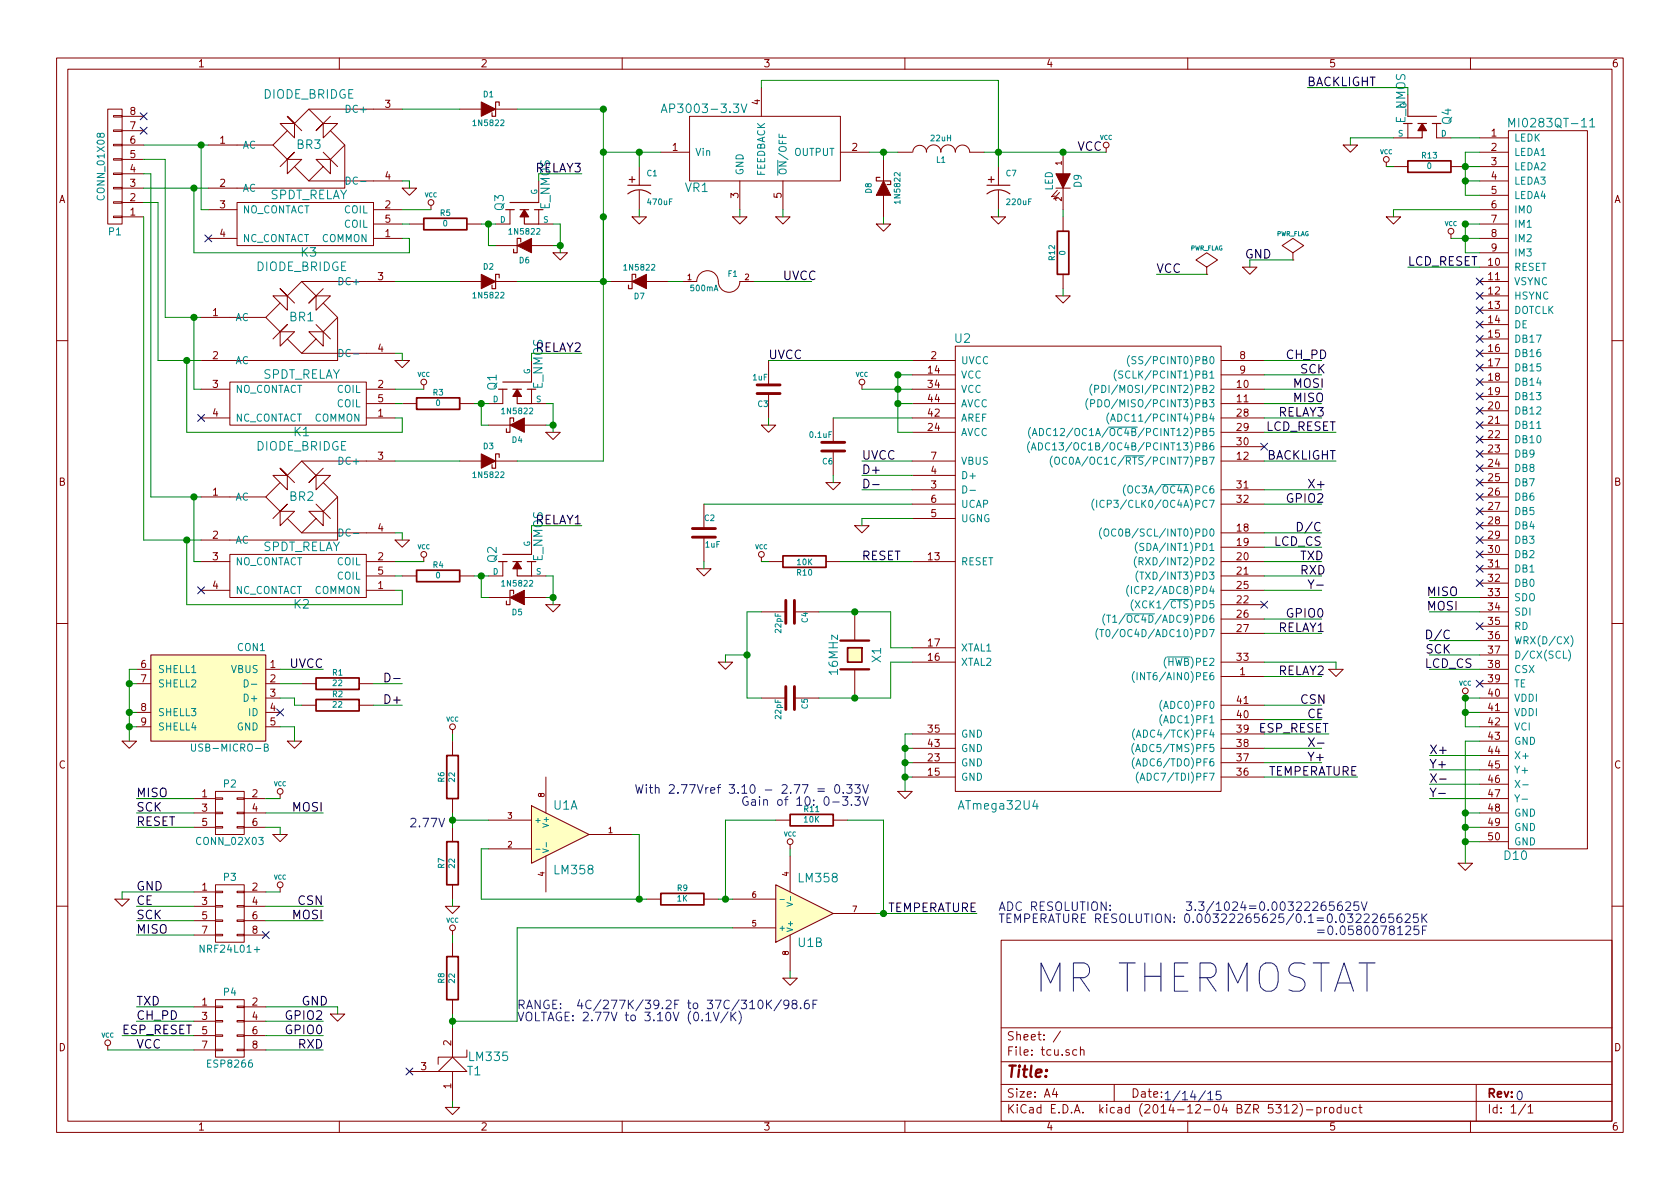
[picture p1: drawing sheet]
EESchema Schematic File Version 2
LIBS:power
LIBS:device
LIBS:transistors
LIBS:conn
LIBS:linear
LIBS:regul
LIBS:74xx
LIBS:cmos4000
LIBS:adc-dac
LIBS:memory
LIBS:xilinx
LIBS:special
LIBS:microcontrollers
LIBS:dsp
LIBS:microchip
LIBS:analog_switches
LIBS:motorola
LIBS:texas
LIBS:intel
LIBS:audio
LIBS:interface
LIBS:digital-audio
LIBS:philips
LIBS:display
LIBS:cypress
LIBS:siliconi
LIBS:opto
LIBS:atmel
LIBS:contrib
LIBS:valves
LIBS:tcu-cache
EELAYER 25 0
EELAYER END
$Descr A4 11693 8268
encoding utf-8
Sheet 1 1
Title ""
Date ""
Rev ""
Comp ""
Comment1 ""
Comment2 ""
Comment3 ""
Comment4 ""
$EndDescr
$Comp
L CONN_02X03 P2
U 1 1
P 1600 5650
F 0 "P2" H 1600 5850 50  0000 C CNN
F 1 "CONN_02X03" H 1600 5450 50  0000 C CNN
F 2 "Pin_Headers:Pin_Header_Straight_2x03" H 1600 4450 60  0001 C CNN
F 3 "" H 1600 4450 60  0000 C CNN
	1    1600 5650
	1    0    0    -1  
$EndComp
$Comp
L GND #PWR01
U 1 1
P 6300 5500
F 0 "#PWR01" H 6300 5500 30  0001 C CNN
F 1 "GND" H 6300 5430 30  0001 C CNN
F 2 "" H 6300 5500 60  0000 C CNN
F 3 "" H 6300 5500 60  0000 C CNN
	1    6300 5500
	1    0    0    -1  
$EndComp
Text Label 950  5550 0    60   ~ 0
MISO
Text Label 950  5650 0    60   ~ 0
SCK
Text Label 950  5750 0    60   ~ 0
RESET
Text Label 2250 5650 2    60   ~ 0
MOSI
$Comp
L GND #PWR02
U 1 1
P 1950 5800
F 0 "#PWR02" H 1950 5800 30  0001 C CNN
F 1 "GND" H 1950 5730 30  0001 C CNN
F 2 "" H 1950 5800 60  0000 C CNN
F 3 "" H 1950 5800 60  0000 C CNN
	1    1950 5800
	1    0    0    -1  
$EndComp
$Comp
L CONN_01X08 P1
U 1 1
P 800 1150
F 0 "P1" H 800 1600 50  0000 C CNN
F 1 "CONN_01X08" V 900 1150 50  0000 C CNN
F 2 "Terminal Blocks:796638-8" H 800 1150 60  0001 C CNN
F 3 "" H 800 1150 60  0000 C CNN
	1    800  1150
	-1   0    0    1   
$EndComp
$Comp
L SPDT_RELAY K1
U 1 1
P 2050 2800
F 0 "K1" H 2000 2600 60  0000 C CNN
F 1 "SPDT_RELAY" H 2000 3000 60  0000 C CNN
F 2 "Relay:G5LE" H 1950 2750 60  0001 C CNN
F 3 "" H 1950 2750 60  0000 C CNN
	1    2050 2800
	-1   0    0    -1  
$EndComp
$Comp
L SPDT_RELAY K2
U 1 1
P 2050 4000
F 0 "K2" H 2000 3800 60  0000 C CNN
F 1 "SPDT_RELAY" H 2000 4200 60  0000 C CNN
F 2 "Relay:G5LE" H 1950 3950 60  0001 C CNN
F 3 "" H 1950 3950 60  0000 C CNN
	1    2050 4000
	-1   0    0    -1  
$EndComp
$Comp
L SPDT_RELAY K3
U 1 1
P 2100 1550
F 0 "K3" H 2050 1350 60  0000 C CNN
F 1 "SPDT_RELAY" H 2050 1750 60  0000 C CNN
F 2 "Relay:G5LE" H 2000 1500 60  0001 C CNN
F 3 "" H 2000 1500 60  0000 C CNN
	1    2100 1550
	-1   0    0    -1  
$EndComp
$Comp
L DIODE_BRIDGE BR3
U 1 1
P 2150 1000
F 0 "BR3" H 2150 1000 60  0000 C CNN
F 1 "DIODE_BRIDGE" H 2150 1350 60  0000 C CNN
F 2 "Bridge Rectifiers:GBU4" H 2150 1000 60  0001 C CNN
F 3 "" H 2150 1000 60  0000 C CNN
	1    2150 1000
	1    0    0    -1  
$EndComp
$Comp
L DIODE_BRIDGE BR1
U 1 1
P 2100 2200
F 0 "BR1" H 2100 2200 60  0000 C CNN
F 1 "DIODE_BRIDGE" H 2100 2550 60  0000 C CNN
F 2 "Bridge Rectifiers:GBU4" H 2100 2200 60  0001 C CNN
F 3 "" H 2100 2200 60  0000 C CNN
	1    2100 2200
	1    0    0    -1  
$EndComp
$Comp
L DIODE_BRIDGE BR2
U 1 1
P 2100 3450
F 0 "BR2" H 2100 3450 60  0000 C CNN
F 1 "DIODE_BRIDGE" H 2100 3800 60  0000 C CNN
F 2 "Bridge Rectifiers:GBU4" H 2100 3450 60  0001 C CNN
F 3 "" H 2100 3450 60  0000 C CNN
	1    2100 3450
	1    0    0    -1  
$EndComp
$Comp
L GND #PWR03
U 1 1
P 2850 1300
F 0 "#PWR03" H 2850 1300 30  0001 C CNN
F 1 "GND" H 2850 1230 30  0001 C CNN
F 2 "" H 2850 1300 60  0000 C CNN
F 3 "" H 2850 1300 60  0000 C CNN
	1    2850 1300
	1    0    0    -1  
$EndComp
$Comp
L GND #PWR04
U 1 1
P 2800 2500
F 0 "#PWR04" H 2800 2500 30  0001 C CNN
F 1 "GND" H 2800 2430 30  0001 C CNN
F 2 "" H 2800 2500 60  0000 C CNN
F 3 "" H 2800 2500 60  0000 C CNN
	1    2800 2500
	1    0    0    -1  
$EndComp
$Comp
L GND #PWR05
U 1 1
P 2800 3750
F 0 "#PWR05" H 2800 3750 30  0001 C CNN
F 1 "GND" H 2800 3680 30  0001 C CNN
F 2 "" H 2800 3750 60  0000 C CNN
F 3 "" H 2800 3750 60  0000 C CNN
	1    2800 3750
	1    0    0    -1  
$EndComp
$Comp
L CONN_02X04 P3
U 1 1
P 1600 6350
F 0 "P3" H 1600 6600 50  0000 C CNN
F 1 "NRF24L01+" H 1600 6100 50  0000 C CNN
F 2 "Wireless modules:NRF24L01+" H 1600 5150 60  0001 C CNN
F 3 "" H 1600 5150 60  0000 C CNN
	1    1600 6350
	1    0    0    -1  
$EndComp
$Comp
L CONN_02X04 P4
U 1 1
P 1600 7150
F 0 "P4" H 1600 7400 50  0000 C CNN
F 1 "ESP8266" H 1600 6900 50  0000 C CNN
F 2 "Wireless modules:ESP8266" H 1600 5950 60  0001 C CNN
F 3 "" H 1600 5950 60  0000 C CNN
	1    1600 7150
	1    0    0    -1  
$EndComp
$Comp
L CP C1
U 1 1
P 4450 1300
F 0 "C1" H 4500 1400 40  0000 L CNN
F 1 "470uF" H 4500 1200 40  0000 L CNN
F 2 "Capacitor Polarized:CAP_POL_10" H 4550 1150 30  0001 C CNN
F 3 "" H 4450 1300 300 0000 C CNN
	1    4450 1300
	1    0    0    -1  
$EndComp
$Comp
L CP C7
U 1 1
P 6950 1300
F 0 "C7" H 7000 1400 40  0000 L CNN
F 1 "220uF" H 7000 1200 40  0000 L CNN
F 2 "Capacitor Polarized:CAP_POL_6.3" H 7050 1150 30  0001 C CNN
F 3 "" H 6950 1300 300 0000 C CNN
	1    6950 1300
	1    0    0    -1  
$EndComp
$Comp
L AP3003-3.3V VR1
U 1 1
P 5300 1050
F 0 "VR1" H 4850 800 60  0000 C CNN
F 1 "AP3003-3.3V" H 4900 1350 60  0000 C CNN
F 2 "SMD_Packages:TO-263-5_HandSoldering" H 5250 1050 60  0001 C CNN
F 3 "" H 5250 1050 60  0000 C CNN
	1    5300 1050
	1    0    0    -1  
$EndComp
$Comp
L GND #PWR06
U 1 1
P 4450 1500
F 0 "#PWR06" H 4450 1500 30  0001 C CNN
F 1 "GND" H 4450 1430 30  0001 C CNN
F 2 "" H 4450 1500 60  0000 C CNN
F 3 "" H 4450 1500 60  0000 C CNN
	1    4450 1500
	1    0    0    -1  
$EndComp
$Comp
L GND #PWR07
U 1 1
P 5150 1500
F 0 "#PWR07" H 5150 1500 30  0001 C CNN
F 1 "GND" H 5150 1430 30  0001 C CNN
F 2 "" H 5150 1500 60  0000 C CNN
F 3 "" H 5150 1500 60  0000 C CNN
	1    5150 1500
	1    0    0    -1  
$EndComp
$Comp
L GND #PWR08
U 1 1
P 5450 1500
F 0 "#PWR08" H 5450 1500 30  0001 C CNN
F 1 "GND" H 5450 1430 30  0001 C CNN
F 2 "" H 5450 1500 60  0000 C CNN
F 3 "" H 5450 1500 60  0000 C CNN
	1    5450 1500
	1    0    0    -1  
$EndComp
$Comp
L INDUCTOR L1
U 1 1
P 6550 1050
F 0 "L1" V 6500 1050 40  0000 C CNN
F 1 "22uH" V 6650 1050 40  0000 C CNN
F 2 "" H 6550 1050 60  0001 C CNN
F 3 "" H 6550 1050 60  0000 C CNN
	1    6550 1050
	0    -1   -1   0   
$EndComp
$Comp
L GND #PWR09
U 1 1
P 6150 1550
F 0 "#PWR09" H 6150 1550 30  0001 C CNN
F 1 "GND" H 6150 1480 30  0001 C CNN
F 2 "" H 6150 1550 60  0000 C CNN
F 3 "" H 6150 1550 60  0000 C CNN
	1    6150 1550
	1    0    0    -1  
$EndComp
$Comp
L GND #PWR010
U 1 1
P 6950 1500
F 0 "#PWR010" H 6950 1500 30  0001 C CNN
F 1 "GND" H 6950 1430 30  0001 C CNN
F 2 "" H 6950 1500 60  0000 C CNN
F 3 "" H 6950 1500 60  0000 C CNN
	1    6950 1500
	1    0    0    -1  
$EndComp
Text Label 7500 1050 0    60   ~ 0
VCC
$Comp
L LED D9
U 1 1
P 7400 1250
F 0 "D9" H 7400 1350 50  0000 C CNN
F 1 "LED" H 7400 1150 50  0000 C CNN
F 2 "LEDs:LED-0603" H 7400 1250 60  0001 C CNN
F 3 "" H 7400 1250 60  0000 C CNN
	1    7400 1250
	0    1    1    0   
$EndComp
$Comp
L R R12
U 1 1
P 7400 1750
F 0 "R12" V 7480 1750 40  0000 C CNN
F 1 "0" V 7407 1751 40  0000 C CNN
F 2 "Resistors_SMD:R_0603_HandSoldering" V 7330 1750 30  0001 C CNN
F 3 "" H 7400 1750 30  0000 C CNN
	1    7400 1750
	-1   0    0    1   
$EndComp
$Comp
L GND #PWR011
U 1 1
P 7400 2050
F 0 "#PWR011" H 7400 2050 30  0001 C CNN
F 1 "GND" H 7400 1980 30  0001 C CNN
F 2 "" H 7400 2050 60  0000 C CNN
F 3 "" H 7400 2050 60  0000 C CNN
	1    7400 2050
	1    0    0    -1  
$EndComp
$Comp
L USB-MICRO-B CON1
U 1 1
P 1450 4850
F 0 "CON1" H 1150 5200 50  0000 C CNN
F 1 "USB-MICRO-B" H 1300 4500 50  0000 C CNN
F 2 "Connect:USB_Micro-B" H 1450 4750 50  0001 C CNN
F 3 "" H 1450 4750 50  0000 C CNN
	1    1450 4850
	-1   0    0    -1  
$EndComp
$Comp
L GND #PWR012
U 1 1
P 900 5150
F 0 "#PWR012" H 900 5150 30  0001 C CNN
F 1 "GND" H 900 5080 30  0001 C CNN
F 2 "" H 900 5150 60  0000 C CNN
F 3 "" H 900 5150 60  0000 C CNN
	1    900  5150
	1    0    0    -1  
$EndComp
$Comp
L GND #PWR013
U 1 1
P 2050 5150
F 0 "#PWR013" H 2050 5150 30  0001 C CNN
F 1 "GND" H 2050 5080 30  0001 C CNN
F 2 "" H 2050 5150 60  0000 C CNN
F 3 "" H 2050 5150 60  0000 C CNN
	1    2050 5150
	1    0    0    -1  
$EndComp
Text Label 2250 4650 2    60   ~ 0
UVCC
$Comp
L DIODESCH D1
U 1 1
P 3400 750
F 0 "D1" H 3400 850 40  0000 C CNN
F 1 "1N5822" H 3400 650 40  0000 C CNN
F 2 "" H 3400 750 60  0001 C CNN
F 3 "" H 3400 750 60  0000 C CNN
	1    3400 750 
	1    0    0    -1  
$EndComp
$Comp
L DIODESCH D2
U 1 1
P 3400 1950
F 0 "D2" H 3400 2050 40  0000 C CNN
F 1 "1N5822" H 3400 1850 40  0000 C CNN
F 2 "" H 3400 1950 60  0001 C CNN
F 3 "" H 3400 1950 60  0000 C CNN
	1    3400 1950
	1    0    0    -1  
$EndComp
$Comp
L DIODESCH D3
U 1 1
P 3400 3200
F 0 "D3" H 3400 3300 40  0000 C CNN
F 1 "1N5822" H 3400 3100 40  0000 C CNN
F 2 "" H 3400 3200 60  0001 C CNN
F 3 "" H 3400 3200 60  0000 C CNN
	1    3400 3200
	1    0    0    -1  
$EndComp
$Comp
L DIODESCH D7
U 1 1
P 4450 1950
F 0 "D7" H 4450 2050 40  0000 C CNN
F 1 "1N5822" H 4450 1850 40  0000 C CNN
F 2 "" H 4450 1950 60  0001 C CNN
F 3 "" H 4450 1950 60  0000 C CNN
	1    4450 1950
	-1   0    0    1   
$EndComp
$Comp
L R R1
U 1 1
P 2350 4750
F 0 "R1" V 2430 4750 40  0000 C CNN
F 1 "22" V 2357 4751 40  0000 C CNN
F 2 "Resistors_SMD:R_0603_HandSoldering" V 2280 4750 30  0001 C CNN
F 3 "" H 2350 4750 30  0000 C CNN
	1    2350 4750
	0    -1   -1   0   
$EndComp
$Comp
L R R2
U 1 1
P 2350 4900
F 0 "R2" V 2430 4900 40  0000 C CNN
F 1 "22" V 2357 4901 40  0000 C CNN
F 2 "Resistors_SMD:R_0603_HandSoldering" V 2280 4900 30  0001 C CNN
F 3 "" H 2350 4900 30  0000 C CNN
	1    2350 4900
	0    -1   -1   0   
$EndComp
Text Label 2800 4900 2    60   ~ 0
D+
Text Label 2800 4750 2    60   ~ 0
D-
$Comp
L GND #PWR014
U 1 1
P 3900 1750
F 0 "#PWR014" H 3900 1750 30  0001 C CNN
F 1 "GND" H 3900 1680 30  0001 C CNN
F 2 "" H 3900 1750 60  0000 C CNN
F 3 "" H 3900 1750 60  0000 C CNN
	1    3900 1750
	1    0    0    -1  
$EndComp
$Comp
L GND #PWR015
U 1 1
P 3850 3000
F 0 "#PWR015" H 3850 3000 30  0001 C CNN
F 1 "GND" H 3850 2930 30  0001 C CNN
F 2 "" H 3850 3000 60  0000 C CNN
F 3 "" H 3850 3000 60  0000 C CNN
	1    3850 3000
	1    0    0    -1  
$EndComp
$Comp
L GND #PWR016
U 1 1
P 3850 4200
F 0 "#PWR016" H 3850 4200 30  0001 C CNN
F 1 "GND" H 3850 4130 30  0001 C CNN
F 2 "" H 3850 4200 60  0000 C CNN
F 3 "" H 3850 4200 60  0000 C CNN
	1    3850 4200
	1    0    0    -1  
$EndComp
$Comp
L DIODESCH D4
U 1 1
P 3600 2950
F 0 "D4" H 3600 3050 40  0000 C CNN
F 1 "1N5822" H 3600 2850 40  0000 C CNN
F 2 "" H 3600 2950 60  0001 C CNN
F 3 "" H 3600 2950 60  0000 C CNN
	1    3600 2950
	-1   0    0    1   
$EndComp
$Comp
L DIODESCH D6
U 1 1
P 3650 1700
F 0 "D6" H 3650 1800 40  0000 C CNN
F 1 "1N5822" H 3650 1600 40  0000 C CNN
F 2 "" H 3650 1700 60  0001 C CNN
F 3 "" H 3650 1700 60  0000 C CNN
	1    3650 1700
	-1   0    0    1   
$EndComp
$Comp
L DIODESCH D5
U 1 1
P 3600 4150
F 0 "D5" H 3600 4250 40  0000 C CNN
F 1 "1N5822" H 3600 4050 40  0000 C CNN
F 2 "" H 3600 4150 60  0001 C CNN
F 3 "" H 3600 4150 60  0000 C CNN
	1    3600 4150
	-1   0    0    1   
$EndComp
$Comp
L R R3
U 1 1
P 3050 2800
F 0 "R3" V 3130 2800 40  0000 C CNN
F 1 "0" V 3057 2801 40  0000 C CNN
F 2 "Resistors_SMD:R_0603_HandSoldering" V 2980 2800 30  0001 C CNN
F 3 "" H 3050 2800 30  0000 C CNN
	1    3050 2800
	0    -1   -1   0   
$EndComp
$Comp
L R R4
U 1 1
P 3050 4000
F 0 "R4" V 3130 4000 40  0000 C CNN
F 1 "0" V 3057 4001 40  0000 C CNN
F 2 "Resistors_SMD:R_0603_HandSoldering" V 2980 4000 30  0001 C CNN
F 3 "" H 3050 4000 30  0000 C CNN
	1    3050 4000
	0    -1   -1   0   
$EndComp
$Comp
L R R5
U 1 1
P 3100 1550
F 0 "R5" V 3180 1550 40  0000 C CNN
F 1 "0" V 3107 1551 40  0000 C CNN
F 2 "Resistors_SMD:R_0603_HandSoldering" V 3030 1550 30  0001 C CNN
F 3 "" H 3100 1550 30  0000 C CNN
	1    3100 1550
	0    -1   -1   0   
$EndComp
$Comp
L MI0283QT-11 D10
U 1 1
P 10800 3350
F 0 "D10" H 10550 750 60  0000 C CNN
F 1 "MI0283QT-11" H 10800 5850 60  0000 C CNN
F 2 "" H 10600 3350 60  0001 C CNN
F 3 "" H 10600 3350 60  0000 C CNN
	1    10800 3350
	1    0    0    -1  
$EndComp
Text Label 9100 5000 0    60   ~ 0
CE
Text Notes 7200 6900 0    197  ~ 0
MR THERMOSTAT
Text Notes 10550 7650 0    60   ~ 0
0
Text Notes 8100 7650 0    60   ~ 0
1/14/15
Text Label 9250 5100 2    60   ~ 0
ESP_RESET
Text Label 950  6200 0    60   ~ 0
GND
Text Label 950  6300 0    60   ~ 0
CE
Text Label 2250 6300 2    60   ~ 0
CSN
Text Label 950  6400 0    60   ~ 0
SCK
Text Label 2250 6400 2    60   ~ 0
MOSI
Text Label 950  6500 0    60   ~ 0
MISO
Text Label 2250 7300 2    60   ~ 0
RXD
Text Label 950  7000 0    60   ~ 0
TXD
$Comp
L GND #PWR017
U 1 1
P 850 6250
F 0 "#PWR017" H 850 6250 30  0001 C CNN
F 1 "GND" H 850 6180 30  0001 C CNN
F 2 "" H 850 6250 60  0000 C CNN
F 3 "" H 850 6250 60  0000 C CNN
	1    850  6250
	1    0    0    -1  
$EndComp
$Comp
L GND #PWR018
U 1 1
P 2350 7050
F 0 "#PWR018" H 2350 7050 30  0001 C CNN
F 1 "GND" H 2350 6980 30  0001 C CNN
F 2 "" H 2350 7050 60  0000 C CNN
F 3 "" H 2350 7050 60  0000 C CNN
	1    2350 7050
	1    0    0    -1  
$EndComp
Text Label 2100 7000 0    60   ~ 0
GND
Text Label 950  7100 0    60   ~ 0
CH_PD
Text Label 2250 7100 2    60   ~ 0
GPIO2
Text Label 850  7200 0    60   ~ 0
ESP_RESET
Text Label 2250 7200 2    60   ~ 0
GPIO0
Text Label 950  7300 0    60   ~ 0
VCC
$Comp
L R R13
U 1 1
P 9950 1150
F 0 "R13" V 10030 1150 40  0000 C CNN
F 1 "0" V 9957 1151 40  0000 C CNN
F 2 "Resistors_SMD:R_0603_HandSoldering" V 9880 1150 30  0001 C CNN
F 3 "" H 9950 1150 30  0000 C CNN
	1    9950 1150
	0    -1   -1   0   
$EndComp
$Comp
L GND #PWR019
U 1 1
P 9400 1000
F 0 "#PWR019" H 9400 1000 30  0001 C CNN
F 1 "GND" H 9400 930 30  0001 C CNN
F 2 "" H 9400 1000 60  0000 C CNN
F 3 "" H 9400 1000 60  0000 C CNN
	1    9400 1000
	1    0    0    -1  
$EndComp
Text Label 9100 600  0    60   ~ 0
BACKLIGHT
$Comp
L GND #PWR020
U 1 1
P 10200 6000
F 0 "#PWR020" H 10200 6000 30  0001 C CNN
F 1 "GND" H 10200 5930 30  0001 C CNN
F 2 "" H 10200 6000 60  0000 C CNN
F 3 "" H 10200 6000 60  0000 C CNN
	1    10200 6000
	1    0    0    -1  
$EndComp
Text Label 9100 5300 0    60   ~ 0
Y+
Text Label 9100 5200 0    60   ~ 0
X-
Text Label 9950 5550 0    60   ~ 0
Y-
Text Label 9950 5450 0    60   ~ 0
X-
Text Label 9950 5350 0    60   ~ 0
Y+
Text Label 9950 5250 0    60   ~ 0
X+
Text Label 9800 1850 0    60   ~ 0
LCD_RESET
$Comp
L GND #PWR021
U 1 1
P 9700 1500
F 0 "#PWR021" H 9700 1500 30  0001 C CNN
F 1 "GND" H 9700 1430 30  0001 C CNN
F 2 "" H 9700 1500 60  0000 C CNN
F 3 "" H 9700 1500 60  0000 C CNN
	1    9700 1500
	1    0    0    -1  
$EndComp
Text Label 10150 4250 2    60   ~ 0
MOSI
Text Label 10150 4150 2    60   ~ 0
MISO
Text Label 10100 4550 2    60   ~ 0
SCK
Text Label 10100 4450 2    60   ~ 0
D/C
Text Label 10250 4650 2    60   ~ 0
LCD_CS
Text Label 9450 5400 2    60   ~ 0
TEMPERATURE
$Comp
L LM358 U1
U 2 1
P 5600 6350
F 0 "U1" H 5550 6550 60  0000 L CNN
F 1 "LM358" H 5550 6100 60  0000 L CNN
F 2 "" H 5600 6350 60  0001 C CNN
F 3 "" H 5600 6350 60  0000 C CNN
	2    5600 6350
	1    0    0    1   
$EndComp
$Comp
L LM358 U1
U 1 1
P 3900 5800
F 0 "U1" H 3850 6000 60  0000 L CNN
F 1 "LM358" H 3850 5550 60  0000 L CNN
F 2 "" H 3900 5800 60  0001 C CNN
F 3 "" H 3900 5800 60  0000 C CNN
	1    3900 5800
	1    0    0    -1  
$EndComp
$Comp
L GND #PWR022
U 1 1
P 5500 6800
F 0 "#PWR022" H 5500 6800 30  0001 C CNN
F 1 "GND" H 5500 6730 30  0001 C CNN
F 2 "" H 5500 6800 60  0000 C CNN
F 3 "" H 5500 6800 60  0000 C CNN
	1    5500 6800
	1    0    0    -1  
$EndComp
$Comp
L R R6
U 1 1
P 3150 5400
F 0 "R6" V 3230 5400 40  0000 C CNN
F 1 "22" V 3157 5401 40  0000 C CNN
F 2 "Resistors_SMD:R_0603_HandSoldering" V 3080 5400 30  0001 C CNN
F 3 "" H 3150 5400 30  0000 C CNN
	1    3150 5400
	-1   0    0    1   
$EndComp
$Comp
L R R7
U 1 1
P 3150 6000
F 0 "R7" V 3230 6000 40  0000 C CNN
F 1 "22" V 3157 6001 40  0000 C CNN
F 2 "Resistors_SMD:R_0603_HandSoldering" V 3080 6000 30  0001 C CNN
F 3 "" H 3150 6000 30  0000 C CNN
	1    3150 6000
	-1   0    0    1   
$EndComp
$Comp
L R R8
U 1 1
P 3150 6800
F 0 "R8" V 3230 6800 40  0000 C CNN
F 1 "22" V 3157 6801 40  0000 C CNN
F 2 "Resistors_SMD:R_0603_HandSoldering" V 3080 6800 30  0001 C CNN
F 3 "" H 3150 6800 30  0000 C CNN
	1    3150 6800
	-1   0    0    1   
$EndComp
$Comp
L R R9
U 1 1
P 4750 6250
F 0 "R9" V 4830 6250 40  0000 C CNN
F 1 "1K" V 4757 6251 40  0000 C CNN
F 2 "Resistors_SMD:R_0603_HandSoldering" V 4680 6250 30  0001 C CNN
F 3 "" H 4750 6250 30  0000 C CNN
	1    4750 6250
	0    -1   -1   0   
$EndComp
$Comp
L R R11
U 1 1
P 5650 5700
F 0 "R11" V 5730 5700 40  0000 C CNN
F 1 "10K" V 5657 5701 40  0000 C CNN
F 2 "Resistors_SMD:R_0603_HandSoldering" V 5580 5700 30  0001 C CNN
F 3 "" H 5650 5700 30  0000 C CNN
	1    5650 5700
	0    -1   -1   0   
$EndComp
$Comp
L GND #PWR023
U 1 1
P 3150 6300
F 0 "#PWR023" H 3150 6300 30  0001 C CNN
F 1 "GND" H 3150 6230 30  0001 C CNN
F 2 "" H 3150 6300 60  0000 C CNN
F 3 "" H 3150 6300 60  0000 C CNN
	1    3150 6300
	1    0    0    -1  
$EndComp
Text Label 6800 6350 2    60   ~ 0
TEMPERATURE
Text Notes 3600 7100 0    60   ~ 0
RANGE:  4C/277K/39.2F to 37C/310K/98.6F \nVOLTAGE: 2.77V to 3.10V (0.1V/K)
Text Notes 6950 6500 0    60   ~ 0
ADC RESOLUTION:           3.3/1024=0.00322265625V\nTEMPERATURE RESOLUTION: 0.00322265625/0.1=0.0322265625K\n                                                =0.0580078125F
Text Notes 3100 5750 2    60   ~ 0
2.77V
Text Notes 6050 5600 2    60   ~ 0
With 2.77Vref 3.10 - 2.77 = 0.33V\nGain of 10: 0-3.3V
$Comp
L GND #PWR024
U 1 1
P 9300 4650
F 0 "#PWR024" H 9300 4650 30  0001 C CNN
F 1 "GND" H 9300 4580 30  0001 C CNN
F 2 "" H 9300 4650 60  0000 C CNN
F 3 "" H 9300 4650 60  0000 C CNN
	1    9300 4650
	1    0    0    -1  
$EndComp
Text Label 9200 3700 2    60   ~ 0
D/C
Text Label 9200 3800 2    60   ~ 0
LCD_CS
Text Label 9300 3000 2    60   ~ 0
LCD_RESET
Text Label 9300 3200 2    60   ~ 0
BACKLIGHT
Text Label 9100 4100 0    60   ~ 0
Y-
Text Label 9100 3400 0    60   ~ 0
X+
Text Label 8950 3500 0    60   ~ 0
GPIO2
Text Label 8950 4300 0    60   ~ 0
GPIO0
Text Label 8950 2500 0    60   ~ 0
CH_PD
Text Label 6000 3900 0    60   ~ 0
RESET
Text Label 9050 4900 0    60   ~ 0
CSN
Text Label 9050 4000 0    60   ~ 0
RXD
Text Label 9050 3900 0    60   ~ 0
TXD
Text Label 9000 2800 0    60   ~ 0
MISO
Text Label 9000 2700 0    60   ~ 0
MOSI
Text Label 9050 2600 0    60   ~ 0
SCK
Text Label 8900 4400 0    60   ~ 0
RELAY1
Text Label 8900 2900 0    60   ~ 0
RELAY3
Text Label 8900 4700 0    60   ~ 0
RELAY2
$Comp
L R R10
U 1 1
P 5600 3900
F 0 "R10" V 5680 3900 40  0000 C CNN
F 1 "10K" V 5607 3901 40  0000 C CNN
F 2 "Resistors_SMD:R_0603_HandSoldering" V 5530 3900 30  0001 C CNN
F 3 "" H 5600 3900 30  0000 C CNN
	1    5600 3900
	0    1    1    0   
$EndComp
$Comp
L GND #PWR025
U 1 1
P 5800 3350
F 0 "#PWR025" H 5800 3350 30  0001 C CNN
F 1 "GND" H 5800 3280 30  0001 C CNN
F 2 "" H 5800 3350 60  0000 C CNN
F 3 "" H 5800 3350 60  0000 C CNN
	1    5800 3350
	1    0    0    -1  
$EndComp
$Comp
L C C6
U 1 1
P 5800 3100
F 0 "C6" H 5800 3200 40  0000 L CNN
F 1 "0.1uF" H 5806 3015 40  0000 L CNN
F 2 "Capacitors_SMD:C_0603_HandSoldering" H 5838 2950 30  0001 C CNN
F 3 "" H 5800 3100 60  0000 C CNN
	1    5800 3100
	-1   0    0    1   
$EndComp
$Comp
L GND #PWR026
U 1 1
P 5350 2950
F 0 "#PWR026" H 5350 2950 30  0001 C CNN
F 1 "GND" H 5350 2880 30  0001 C CNN
F 2 "" H 5350 2950 60  0000 C CNN
F 3 "" H 5350 2950 60  0000 C CNN
	1    5350 2950
	1    0    0    -1  
$EndComp
$Comp
L C C3
U 1 1
P 5350 2700
F 0 "C3" H 5350 2800 40  0000 L CNN
F 1 "1uF" H 5356 2615 40  0000 L CNN
F 2 "Capacitors_SMD:C_0603_HandSoldering" H 5388 2550 30  0001 C CNN
F 3 "" H 5350 2700 60  0000 C CNN
	1    5350 2700
	-1   0    0    1   
$EndComp
$Comp
L GND #PWR027
U 1 1
P 4900 3950
F 0 "#PWR027" H 4900 3950 30  0001 C CNN
F 1 "GND" H 4900 3880 30  0001 C CNN
F 2 "" H 4900 3950 60  0000 C CNN
F 3 "" H 4900 3950 60  0000 C CNN
	1    4900 3950
	1    0    0    -1  
$EndComp
$Comp
L C C2
U 1 1
P 4900 3700
F 0 "C2" H 4900 3800 40  0000 L CNN
F 1 "1uF" H 4906 3615 40  0000 L CNN
F 2 "Capacitors_SMD:C_0603_HandSoldering" H 4938 3550 30  0001 C CNN
F 3 "" H 4900 3700 60  0000 C CNN
	1    4900 3700
	1    0    0    -1  
$EndComp
$Comp
L GND #PWR028
U 1 1
P 5050 4600
F 0 "#PWR028" H 5050 4600 30  0001 C CNN
F 1 "GND" H 5050 4530 30  0001 C CNN
F 2 "" H 5050 4600 60  0000 C CNN
F 3 "" H 5050 4600 60  0000 C CNN
	1    5050 4600
	1    0    0    -1  
$EndComp
$Comp
L CRYSTAL X1
U 1 1
P 5950 4550
F 0 "X1" H 5950 4700 60  0000 C CNN
F 1 "16MHz" H 5950 4400 60  0000 C CNN
F 2 "Crystals:Crystal_HC49-U_Vertical" H 5950 4550 60  0001 C CNN
F 3 "" H 5950 4550 60  0000 C CNN
	1    5950 4550
	0    1    1    0   
$EndComp
$Comp
L C C5
U 1 1
P 5500 4850
F 0 "C5" H 5500 4950 40  0000 L CNN
F 1 "22pF" H 5506 4765 40  0000 L CNN
F 2 "Capacitors_SMD:C_0603_HandSoldering" H 5538 4700 30  0001 C CNN
F 3 "" H 5500 4850 60  0000 C CNN
	1    5500 4850
	0    1    1    0   
$EndComp
$Comp
L C C4
U 1 1
P 5500 4250
F 0 "C4" H 5500 4350 40  0000 L CNN
F 1 "22pF" H 5506 4165 40  0000 L CNN
F 2 "Capacitors_SMD:C_0603_HandSoldering" H 5538 4100 30  0001 C CNN
F 3 "" H 5500 4250 60  0000 C CNN
	1    5500 4250
	0    1    1    0   
$EndComp
Text Label 6000 3400 0    60   ~ 0
D-
Text Label 6000 3300 0    60   ~ 0
D+
$Comp
L GND #PWR029
U 1 1
P 6000 3650
F 0 "#PWR029" H 6000 3650 30  0001 C CNN
F 1 "GND" H 6000 3580 30  0001 C CNN
F 2 "" H 6000 3650 60  0000 C CNN
F 3 "" H 6000 3650 60  0000 C CNN
	1    6000 3650
	1    0    0    -1  
$EndComp
Text Label 5350 2500 0    60   ~ 0
UVCC
Text Label 6000 3200 0    60   ~ 0
UVCC
$Comp
L ATmega32U4 U2
U 1 1
P 7600 4050
F 0 "U2" H 6700 5750 60  0000 C CNN
F 1 "ATmega32U4" H 6950 2500 60  0000 C CNN
F 2 "Housings_QFP:TQFP-44_10x10mm_Pitch0.8mm" H 8800 5150 60  0001 C CNN
F 3 "" H 8800 5150 60  0000 C CNN
	1    7600 4050
	1    0    0    -1  
$EndComp
$Comp
L GND #PWR030
U 1 1
P 3150 7700
F 0 "#PWR030" H 3150 7700 30  0001 C CNN
F 1 "GND" H 3150 7630 30  0001 C CNN
F 2 "" H 3150 7700 60  0000 C CNN
F 3 "" H 3150 7700 60  0000 C CNN
	1    3150 7700
	1    0    0    -1  
$EndComp
$Comp
L VCC #PWR031
U 1 1
P 3150 5100
F 0 "#PWR031" H 3150 5200 30  0001 C CNN
F 1 "VCC" H 3150 5200 30  0000 C CNN
F 2 "" H 3150 5100 60  0000 C CNN
F 3 "" H 3150 5100 60  0000 C CNN
	1    3150 5100
	1    0    0    -1  
$EndComp
$Comp
L VCC #PWR032
U 1 1
P 1950 5550
F 0 "#PWR032" H 1950 5650 30  0001 C CNN
F 1 "VCC" H 1950 5650 30  0000 C CNN
F 2 "" H 1950 5550 60  0000 C CNN
F 3 "" H 1950 5550 60  0000 C CNN
	1    1950 5550
	1    0    0    -1  
$EndComp
$Comp
L VCC #PWR033
U 1 1
P 750 7300
F 0 "#PWR033" H 750 7400 30  0001 C CNN
F 1 "VCC" H 750 7400 30  0000 C CNN
F 2 "" H 750 7300 60  0000 C CNN
F 3 "" H 750 7300 60  0000 C CNN
	1    750  7300
	1    0    0    -1  
$EndComp
$Comp
L VCC #PWR034
U 1 1
P 1950 6200
F 0 "#PWR034" H 1950 6300 30  0001 C CNN
F 1 "VCC" H 1950 6300 30  0000 C CNN
F 2 "" H 1950 6200 60  0000 C CNN
F 3 "" H 1950 6200 60  0000 C CNN
	1    1950 6200
	1    0    0    -1  
$EndComp
$Comp
L VCC #PWR035
U 1 1
P 2950 3900
F 0 "#PWR035" H 2950 4000 30  0001 C CNN
F 1 "VCC" H 2950 4000 30  0000 C CNN
F 2 "" H 2950 3900 60  0000 C CNN
F 3 "" H 2950 3900 60  0000 C CNN
	1    2950 3900
	1    0    0    -1  
$EndComp
$Comp
L VCC #PWR036
U 1 1
P 2950 2700
F 0 "#PWR036" H 2950 2800 30  0001 C CNN
F 1 "VCC" H 2950 2800 30  0000 C CNN
F 2 "" H 2950 2700 60  0000 C CNN
F 3 "" H 2950 2700 60  0000 C CNN
	1    2950 2700
	1    0    0    -1  
$EndComp
$Comp
L VCC #PWR037
U 1 1
P 3000 1450
F 0 "#PWR037" H 3000 1550 30  0001 C CNN
F 1 "VCC" H 3000 1550 30  0000 C CNN
F 2 "" H 3000 1450 60  0000 C CNN
F 3 "" H 3000 1450 60  0000 C CNN
	1    3000 1450
	1    0    0    -1  
$EndComp
$Comp
L VCC #PWR038
U 1 1
P 3150 6500
F 0 "#PWR038" H 3150 6600 30  0001 C CNN
F 1 "VCC" H 3150 6600 30  0000 C CNN
F 2 "" H 3150 6500 60  0000 C CNN
F 3 "" H 3150 6500 60  0000 C CNN
	1    3150 6500
	1    0    0    -1  
$EndComp
$Comp
L VCC #PWR039
U 1 1
P 5500 5900
F 0 "#PWR039" H 5500 6000 30  0001 C CNN
F 1 "VCC" H 5500 6000 30  0000 C CNN
F 2 "" H 5500 5900 60  0000 C CNN
F 3 "" H 5500 5900 60  0000 C CNN
	1    5500 5900
	1    0    0    -1  
$EndComp
$Comp
L VCC #PWR040
U 1 1
P 6000 2700
F 0 "#PWR040" H 6000 2800 30  0001 C CNN
F 1 "VCC" H 6000 2800 30  0000 C CNN
F 2 "" H 6000 2700 60  0000 C CNN
F 3 "" H 6000 2700 60  0000 C CNN
	1    6000 2700
	1    0    0    -1  
$EndComp
$Comp
L VCC #PWR041
U 1 1
P 5300 3900
F 0 "#PWR041" H 5300 4000 30  0001 C CNN
F 1 "VCC" H 5300 4000 30  0000 C CNN
F 2 "" H 5300 3900 60  0000 C CNN
F 3 "" H 5300 3900 60  0000 C CNN
	1    5300 3900
	1    0    0    -1  
$EndComp
$Comp
L VCC #PWR042
U 1 1
P 10200 4850
F 0 "#PWR042" H 10200 4950 30  0001 C CNN
F 1 "VCC" H 10200 4950 30  0000 C CNN
F 2 "" H 10200 4850 60  0000 C CNN
F 3 "" H 10200 4850 60  0000 C CNN
	1    10200 4850
	1    0    0    -1  
$EndComp
$Comp
L VCC #PWR043
U 1 1
P 10100 1650
F 0 "#PWR043" H 10100 1750 30  0001 C CNN
F 1 "VCC" H 10100 1750 30  0000 C CNN
F 2 "" H 10100 1650 60  0000 C CNN
F 3 "" H 10100 1650 60  0000 C CNN
	1    10100 1650
	1    0    0    -1  
$EndComp
$Comp
L VCC #PWR044
U 1 1
P 9650 1150
F 0 "#PWR044" H 9650 1250 30  0001 C CNN
F 1 "VCC" H 9650 1250 30  0000 C CNN
F 2 "" H 9650 1150 60  0000 C CNN
F 3 "" H 9650 1150 60  0000 C CNN
	1    9650 1150
	1    0    0    -1  
$EndComp
$Comp
L VCC #PWR045
U 1 1
P 7700 1050
F 0 "#PWR045" H 7700 1150 30  0001 C CNN
F 1 "VCC" H 7700 1150 30  0000 C CNN
F 2 "" H 7700 1050 60  0000 C CNN
F 3 "" H 7700 1050 60  0000 C CNN
	1    7700 1050
	1    0    0    -1  
$EndComp
$Comp
L E_NMOS Q3
U 1 1
P 3650 1450
F 0 "Q3" H 3660 1620 60  0000 R CNN
F 1 "E_NMOS" H 3650 1300 60  0000 R CNN
F 2 "" H 3650 1450 60  0001 C CNN
F 3 "" H 3650 1450 60  0000 C CNN
	1    3650 1450
	0    -1   1    0   
$EndComp
$Comp
L E_NMOS Q1
U 1 1
P 3600 2700
F 0 "Q1" H 3610 2870 60  0000 R CNN
F 1 "E_NMOS" H 3600 2550 60  0000 R CNN
F 2 "" H 3600 2700 60  0001 C CNN
F 3 "" H 3600 2700 60  0000 C CNN
	1    3600 2700
	0    -1   1    0   
$EndComp
$Comp
L E_NMOS Q2
U 1 1
P 3600 3900
F 0 "Q2" H 3610 4070 60  0000 R CNN
F 1 "E_NMOS" H 3600 3750 60  0000 R CNN
F 2 "" H 3600 3900 60  0001 C CNN
F 3 "" H 3600 3900 60  0000 C CNN
	1    3600 3900
	0    -1   1    0   
$EndComp
$Comp
L E_NMOS Q4
U 1 1
P 9900 850
F 0 "Q4" H 9910 1020 60  0000 R CNN
F 1 "E_NMOS" H 9900 700 60  0000 R CNN
F 2 "" H 9900 850 60  0001 C CNN
F 3 "" H 9900 850 60  0000 C CNN
	1    9900 850 
	0    1    1    0   
$EndComp
$Comp
L FUSE F1
U 1 1
P 5000 1950
F 0 "F1" H 5100 2000 40  0000 C CNN
F 1 "500mA" H 4900 1900 40  0000 C CNN
F 2 "" H 5000 1950 60  0001 C CNN
F 3 "" H 5000 1950 60  0000 C CNN
	1    5000 1950
	1    0    0    -1  
$EndComp
Text Label 5450 1950 0    60   ~ 0
UVCC
Wire Wire Line
	6350 5100 6300 5100
Wire Wire Line
	6300 5100 6300 5500
Wire Wire Line
	6350 5400 6300 5400
Connection ~ 6300 5400
Wire Wire Line
	6350 5300 6300 5300
Connection ~ 6300 5300
Wire Wire Line
	6350 5200 6300 5200
Connection ~ 6300 5200
Wire Wire Line
	1350 5550 950  5550
Wire Wire Line
	1350 5650 950  5650
Wire Wire Line
	1350 5750 950  5750
Wire Wire Line
	1850 5650 2250 5650
Wire Wire Line
	1850 5750 1950 5750
Wire Wire Line
	1950 5750 1950 5800
Wire Wire Line
	1000 1500 1000 3750
Wire Wire Line
	1000 3750 1400 3750
Wire Wire Line
	1000 1200 1050 1200
Wire Wire Line
	1050 1200 1050 3450
Wire Wire Line
	1050 3450 1400 3450
Wire Wire Line
	1000 1400 1100 1400
Wire Wire Line
	1100 1400 1100 2500
Wire Wire Line
	1100 2500 1400 2500
Wire Wire Line
	1000 1100 1150 1100
Wire Wire Line
	1150 1100 1150 2200
Wire Wire Line
	1150 2200 1400 2200
Wire Wire Line
	1000 1300 1450 1300
Wire Wire Line
	2750 3700 2800 3700
Wire Wire Line
	2800 3700 2800 3750
Wire Wire Line
	2750 2450 2800 2450
Wire Wire Line
	2800 2450 2800 2500
Wire Wire Line
	2750 1950 3200 1950
Wire Wire Line
	2800 1250 2850 1250
Wire Wire Line
	2850 1250 2850 1300
Wire Wire Line
	2800 750  3200 750 
Wire Wire Line
	4200 750  4200 3200
Wire Wire Line
	4200 750  3600 750 
Connection ~ 4200 750 
Wire Wire Line
	4200 1950 4200 1500
Connection ~ 4200 1500
Wire Wire Line
	1000 1000 1450 1000
Wire Wire Line
	2750 3200 3200 3200
Wire Wire Line
	1450 1450 1400 1450
Wire Wire Line
	1400 1450 1400 1000
Connection ~ 1400 1000
Wire Wire Line
	2800 1650 2850 1650
Wire Wire Line
	2850 1650 2850 1750
Wire Wire Line
	2850 1750 1350 1750
Wire Wire Line
	1350 1750 1350 1300
Connection ~ 1350 1300
Wire Wire Line
	1400 2700 1350 2700
Wire Wire Line
	1350 2700 1350 2200
Connection ~ 1350 2200
Wire Wire Line
	2750 2900 2800 2900
Wire Wire Line
	2800 2900 2800 3000
Wire Wire Line
	2800 3000 1300 3000
Wire Wire Line
	1300 3000 1300 2500
Connection ~ 1300 2500
Wire Wire Line
	1400 3900 1350 3900
Wire Wire Line
	1350 3900 1350 3450
Connection ~ 1350 3450
Wire Wire Line
	2750 4100 2800 4100
Wire Wire Line
	1300 4200 2800 4200
Wire Wire Line
	1300 4200 1300 3750
Connection ~ 1300 3750
Wire Wire Line
	2800 4200 2800 4100
Wire Wire Line
	4200 1050 4600 1050
Connection ~ 4200 1050
Connection ~ 4450 1050
Wire Wire Line
	4450 1450 4450 1500
Wire Wire Line
	5150 1450 5150 1500
Wire Wire Line
	5450 1450 5450 1500
Wire Wire Line
	6950 1450 6950 1500
Wire Wire Line
	6150 1500 6150 1550
Wire Wire Line
	5300 600  5300 550 
Wire Wire Line
	5300 550  6950 550 
Wire Wire Line
	6950 550  6950 1150
Connection ~ 6950 1050
Wire Wire Line
	3600 1950 4250 1950
Connection ~ 4200 1950
Wire Wire Line
	4200 3200 3600 3200
Wire Wire Line
	7400 2050 7400 2000
Wire Wire Line
	7400 1500 7400 1450
Wire Wire Line
	6850 1050 7700 1050
Connection ~ 7400 1050
Wire Wire Line
	950  4650 900  4650
Wire Wire Line
	900  4650 900  5150
Wire Wire Line
	950  4750 900  4750
Connection ~ 900  4750
Wire Wire Line
	950  4950 900  4950
Connection ~ 900  4950
Wire Wire Line
	950  5050 900  5050
Connection ~ 900  5050
Wire Wire Line
	1950 5050 2050 5050
Wire Wire Line
	2050 5050 2050 5150
Wire Wire Line
	1950 4650 2250 4650
Wire Wire Line
	1950 4750 2100 4750
Wire Wire Line
	1950 4850 2050 4850
Wire Wire Line
	2050 4850 2050 4900
Wire Wire Line
	2050 4900 2100 4900
Wire Wire Line
	2600 4750 2800 4750
Wire Wire Line
	2600 4900 2800 4900
Wire Wire Line
	2800 1450 3000 1450
Wire Wire Line
	3800 4000 3850 4000
Wire Wire Line
	3850 4000 3850 4200
Wire Wire Line
	3800 2800 3850 2800
Wire Wire Line
	3850 2800 3850 3000
Wire Wire Line
	3850 1550 3900 1550
Wire Wire Line
	3900 1550 3900 1750
Wire Wire Line
	3800 4150 3850 4150
Connection ~ 3850 4150
Wire Wire Line
	3800 2950 3850 2950
Connection ~ 3850 2950
Wire Wire Line
	3850 1700 3900 1700
Connection ~ 3900 1700
Wire Wire Line
	3400 2950 3350 2950
Wire Wire Line
	3350 2950 3350 2800
Wire Wire Line
	3300 2800 3400 2800
Connection ~ 3350 2800
Wire Wire Line
	2800 2800 2750 2800
Wire Wire Line
	2750 2700 2950 2700
Wire Wire Line
	2800 1550 2850 1550
Wire Wire Line
	3350 1550 3450 1550
Wire Wire Line
	3400 1550 3400 1700
Wire Wire Line
	3400 1700 3450 1700
Connection ~ 3400 1550
Wire Wire Line
	3400 4150 3350 4150
Wire Wire Line
	3350 4150 3350 4000
Wire Wire Line
	3300 4000 3400 4000
Connection ~ 3350 4000
Wire Wire Line
	2750 4000 2800 4000
Wire Wire Line
	8800 5000 9200 5000
Wire Wire Line
	2750 3900 2950 3900
Wire Wire Line
	8800 5100 9250 5100
Wire Wire Line
	850  6200 1350 6200
Wire Wire Line
	1350 6300 950  6300
Wire Wire Line
	1850 6300 2250 6300
Wire Wire Line
	1350 6400 950  6400
Wire Wire Line
	1850 6400 2250 6400
Wire Wire Line
	1350 6500 950  6500
Wire Wire Line
	1350 7000 950  7000
Wire Wire Line
	1350 7100 950  7100
Wire Wire Line
	1850 7000 2350 7000
Wire Wire Line
	1850 7100 2250 7100
Wire Wire Line
	850  7200 1350 7200
Wire Wire Line
	1850 7200 2250 7200
Wire Wire Line
	750  7300 1350 7300
Wire Wire Line
	1850 7300 2250 7300
Wire Wire Line
	850  6200 850  6250
Wire Wire Line
	2350 7000 2350 7050
Wire Wire Line
	10300 1050 10200 1050
Wire Wire Line
	10200 1050 10200 1350
Wire Wire Line
	10200 1150 10300 1150
Wire Wire Line
	10200 1250 10300 1250
Connection ~ 10200 1150
Wire Wire Line
	10200 1350 10300 1350
Connection ~ 10200 1250
Wire Wire Line
	10100 950  10300 950 
Wire Wire Line
	9700 950  9400 950 
Wire Wire Line
	9400 950  9400 1000
Wire Wire Line
	9800 650  9800 600 
Wire Wire Line
	9800 600  9100 600 
Wire Wire Line
	10300 5650 10200 5650
Wire Wire Line
	10200 5150 10200 6000
Wire Wire Line
	10300 5750 10200 5750
Connection ~ 10200 5750
Wire Wire Line
	10300 5850 10200 5850
Connection ~ 10200 5850
Wire Wire Line
	10300 5150 10200 5150
Connection ~ 10200 5650
Wire Wire Line
	8800 5300 9200 5300
Wire Wire Line
	8800 5200 9200 5200
Wire Wire Line
	10300 5250 9950 5250
Wire Wire Line
	10300 5350 9950 5350
Wire Wire Line
	10300 5450 9950 5450
Wire Wire Line
	10300 5550 9950 5550
Wire Wire Line
	10200 5050 10300 5050
Wire Wire Line
	10200 4850 10200 5050
Connection ~ 10200 4850
Wire Wire Line
	10300 4950 10200 4950
Connection ~ 10200 4950
Wire Wire Line
	10300 1850 9800 1850
Wire Wire Line
	10100 1650 10300 1650
Wire Wire Line
	10200 1550 10200 1750
Connection ~ 10200 1550
Wire Wire Line
	10200 1750 10300 1750
Connection ~ 10200 1650
Wire Wire Line
	10300 1450 9700 1450
Wire Wire Line
	9700 1450 9700 1500
Wire Wire Line
	10300 4650 9950 4650
Wire Wire Line
	10300 4550 9950 4550
Wire Wire Line
	10300 4450 9950 4450
Wire Wire Line
	10300 4250 9950 4250
Wire Wire Line
	10300 4150 9950 4150
Wire Wire Line
	8800 5400 9450 5400
Wire Wire Line
	3350 5900 3350 6250
Wire Wire Line
	3350 6250 4500 6250
Wire Wire Line
	4450 6250 4450 5800
Wire Wire Line
	4450 5800 4400 5800
Wire Wire Line
	3400 5900 3350 5900
Wire Wire Line
	5500 6750 5500 6800
Wire Wire Line
	5500 5950 5500 5900
Connection ~ 4450 6250
Wire Wire Line
	5000 6250 5100 6250
Wire Wire Line
	5050 6250 5050 5700
Wire Wire Line
	5050 5700 5400 5700
Connection ~ 5050 6250
Wire Wire Line
	5900 5700 6150 5700
Wire Wire Line
	6150 5700 6150 6350
Wire Wire Line
	6100 6350 6800 6350
Wire Wire Line
	5100 6450 3600 6450
Wire Wire Line
	3600 6450 3600 7100
Wire Wire Line
	3600 7100 3150 7100
Wire Wire Line
	3150 7050 3150 7150
Connection ~ 6150 6350
Wire Wire Line
	3150 5150 3150 5100
Wire Wire Line
	3150 5650 3150 5750
Wire Wire Line
	3400 5700 3150 5700
Connection ~ 3150 5700
Wire Wire Line
	3150 6250 3150 6300
Wire Wire Line
	9300 4600 9300 4650
Wire Wire Line
	8800 4600 9300 4600
Wire Wire Line
	8800 3700 9200 3700
Wire Wire Line
	8800 3800 9200 3800
Wire Wire Line
	8800 3000 9300 3000
Wire Wire Line
	8800 3200 9300 3200
Wire Wire Line
	8800 3400 9200 3400
Wire Wire Line
	8800 4100 9200 4100
Wire Wire Line
	8800 3500 9200 3500
Wire Wire Line
	8800 4300 9200 4300
Wire Wire Line
	8800 2500 9200 2500
Wire Wire Line
	8800 4900 9200 4900
Wire Wire Line
	8800 4000 9200 4000
Wire Wire Line
	8800 3900 9200 3900
Wire Wire Line
	8800 2800 9200 2800
Wire Wire Line
	8800 2700 9200 2700
Wire Wire Line
	8800 2600 9200 2600
Wire Wire Line
	8800 2900 9200 2900
Wire Wire Line
	8800 4400 9200 4400
Wire Wire Line
	8800 4700 9200 4700
Wire Wire Line
	5850 3900 6350 3900
Wire Wire Line
	5800 3300 5800 3350
Wire Wire Line
	6350 2900 5800 2900
Wire Wire Line
	5350 2950 5350 2900
Wire Wire Line
	4900 3950 4900 3900
Connection ~ 5200 4550
Wire Wire Line
	5050 4550 5200 4550
Wire Wire Line
	5050 4600 5050 4550
Wire Wire Line
	5200 4250 5300 4250
Wire Wire Line
	5200 4250 5200 4850
Wire Wire Line
	5200 4850 5300 4850
Connection ~ 5950 4850
Wire Wire Line
	6200 4600 6350 4600
Wire Wire Line
	6200 4850 6200 4600
Wire Wire Line
	5700 4850 6200 4850
Connection ~ 5950 4250
Wire Wire Line
	5700 4250 6200 4250
Wire Wire Line
	6200 4250 6200 4500
Wire Wire Line
	6200 4500 6350 4500
Wire Wire Line
	6000 3600 6000 3650
Wire Wire Line
	6350 3600 6000 3600
Wire Wire Line
	4900 3500 6350 3500
Wire Wire Line
	6350 3400 6000 3400
Wire Wire Line
	6350 3300 6000 3300
Connection ~ 6250 2700
Wire Wire Line
	6000 2700 6350 2700
Connection ~ 6250 2800
Wire Wire Line
	6250 2800 6350 2800
Connection ~ 6250 2600
Wire Wire Line
	6250 2600 6250 3000
Wire Wire Line
	6250 3000 6350 3000
Wire Wire Line
	6250 2600 6350 2600
Wire Wire Line
	6350 2500 5350 2500
Wire Wire Line
	6000 3200 6350 3200
Wire Wire Line
	3150 7650 3150 7700
Connection ~ 3150 7100
Wire Wire Line
	1850 6200 1950 6200
Wire Wire Line
	1850 5550 1950 5550
Wire Wire Line
	3150 6500 3150 6550
Wire Wire Line
	5350 3900 5300 3900
Wire Wire Line
	10300 4850 10200 4850
Wire Wire Line
	10300 1550 10200 1550
Wire Wire Line
	9700 1150 9650 1150
Wire Wire Line
	4650 1950 4750 1950
Wire Wire Line
	5250 1950 5650 1950
Wire Wire Line
	4450 1150 4450 1050
NoConn ~ 10300 4050
NoConn ~ 10300 3950
NoConn ~ 10300 3850
NoConn ~ 10300 3750
NoConn ~ 10300 1950
NoConn ~ 10300 2050
NoConn ~ 10300 2150
NoConn ~ 10300 2250
NoConn ~ 10300 2350
NoConn ~ 10300 2450
NoConn ~ 10300 2550
NoConn ~ 10300 3650
NoConn ~ 10300 3550
NoConn ~ 10300 3450
NoConn ~ 10300 3350
NoConn ~ 10300 3250
NoConn ~ 10300 3150
NoConn ~ 10300 3050
NoConn ~ 10300 2950
NoConn ~ 10300 2850
NoConn ~ 10300 2750
NoConn ~ 10300 2650
NoConn ~ 8800 3100
NoConn ~ 8800 4200
NoConn ~ 10300 4350
NoConn ~ 10300 4750
NoConn ~ 1000 900 
NoConn ~ 1000 800 
NoConn ~ 1850 6500
NoConn ~ 1400 4100
NoConn ~ 1400 2900
NoConn ~ 1450 1650
Wire Wire Line
	3750 1250 3750 1200
Wire Wire Line
	3750 1200 4050 1200
Text Label 4050 1200 2    60   ~ 0
RELAY3
NoConn ~ 1950 4950
Wire Wire Line
	3700 3700 3700 3650
Wire Wire Line
	3700 3650 4050 3650
Text Label 4050 3650 2    60   ~ 0
RELAY1
Wire Wire Line
	3700 2500 3700 2450
Wire Wire Line
	3700 2450 4050 2450
Text Label 4050 2450 2    60   ~ 0
RELAY2
$Comp
L DIODESCH D8
U 1 1
P 6150 1300
F 0 "D8" H 6150 1400 40  0000 C CNN
F 1 "1N5822" H 6150 1200 40  0000 C CNN
F 2 "" H 6150 1300 60  0001 C CNN
F 3 "" H 6150 1300 60  0000 C CNN
	1    6150 1300
	0    -1   -1   0   
$EndComp
Wire Wire Line
	6050 1050 6250 1050
Wire Wire Line
	6150 1100 6150 1050
Connection ~ 6150 1050
$Comp
L PWR_FLAG #FLG046
U 1 1
P 8400 1900
F 0 "#FLG046" H 8400 1995 30  0001 C CNN
F 1 "PWR_FLAG" H 8400 2080 30  0000 C CNN
F 2 "" H 8400 1900 60  0000 C CNN
F 3 "" H 8400 1900 60  0000 C CNN
	1    8400 1900
	1    0    0    -1  
$EndComp
Wire Wire Line
	8400 1900 8050 1900
Text Label 8050 1900 0    60   ~ 0
VCC
$Comp
L PWR_FLAG #FLG047
U 1 1
P 9000 1800
F 0 "#FLG047" H 9000 1895 30  0001 C CNN
F 1 "PWR_FLAG" H 9000 1980 30  0000 C CNN
F 2 "" H 9000 1800 60  0000 C CNN
F 3 "" H 9000 1800 60  0000 C CNN
	1    9000 1800
	1    0    0    -1  
$EndComp
Wire Wire Line
	9000 1800 8700 1800
Text Label 8850 1800 2    60   ~ 0
GND
Wire Wire Line
	8700 1800 8700 1850
$Comp
L GND #PWR048
U 1 1
P 8700 1850
F 0 "#PWR048" H 8700 1850 30  0001 C CNN
F 1 "GND" H 8700 1780 30  0001 C CNN
F 2 "" H 8700 1850 60  0000 C CNN
F 3 "" H 8700 1850 60  0000 C CNN
	1    8700 1850
	1    0    0    -1  
$EndComp
$Comp
L LM335 T1
U 1 1
P 3150 7400
F 0 "T1" H 3300 7350 60  0000 C CNN
F 1 "LM335" H 3400 7450 60  0000 C CNN
F 2 "" H 3150 7400 60  0000 C CNN
F 3 "" H 3150 7400 60  0000 C CNN
	1    3150 7400
	1    0    0    -1  
$EndComp
NoConn ~ 2850 7450
$EndSCHEMATC
